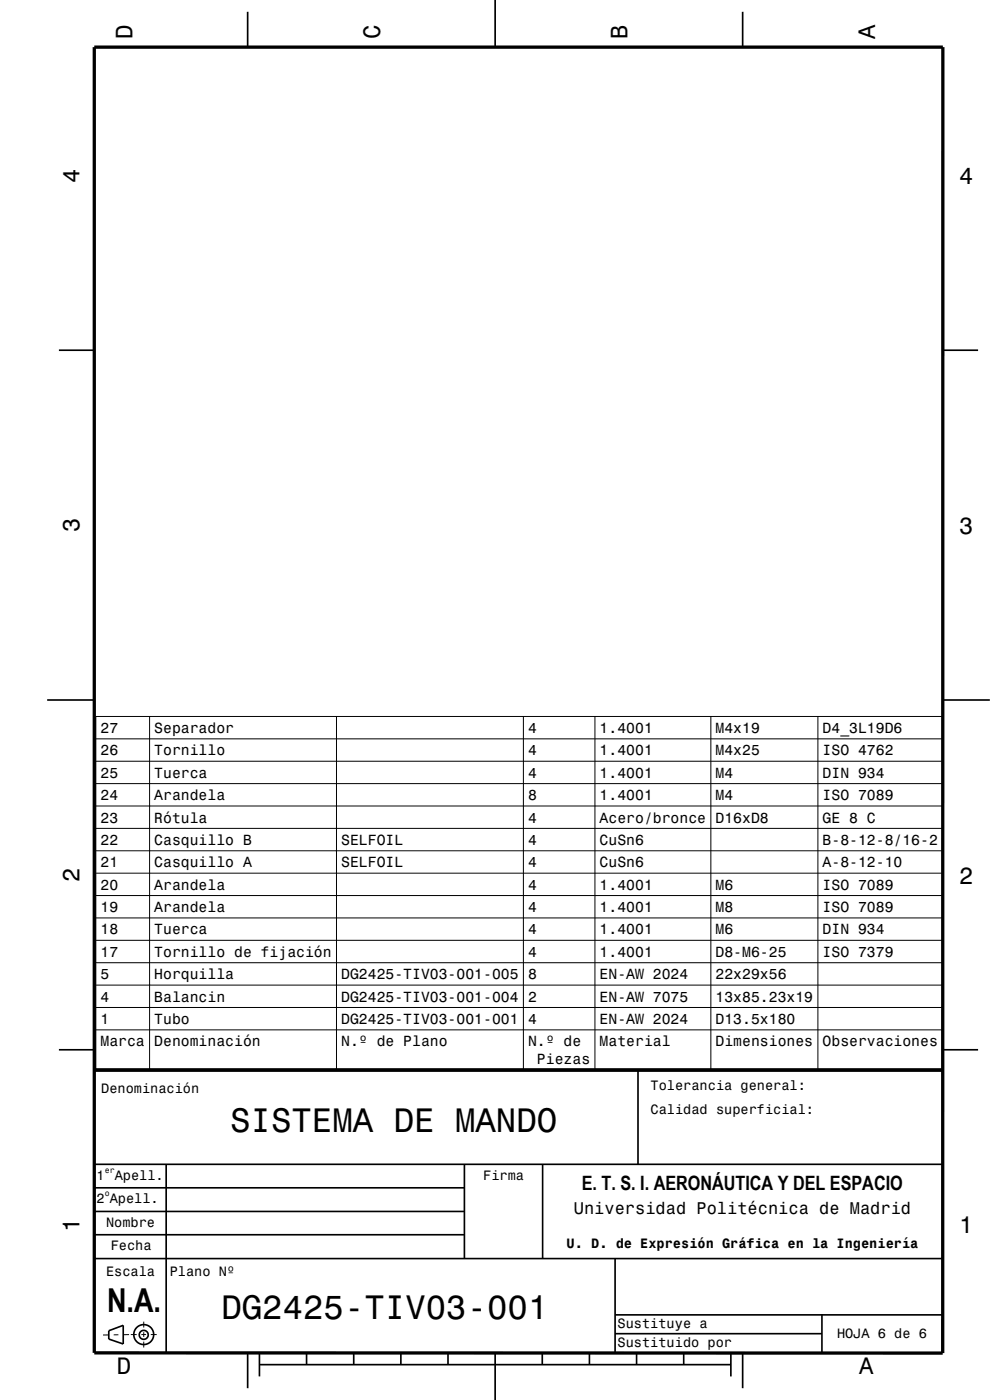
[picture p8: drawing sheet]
<svg xmlns="http://www.w3.org/2000/svg" width="210mm" height="297mm" viewBox="0 0 210 297" stroke-linecap="round" stroke-linejoin="round" font-family="sans-serif">
<g fill="none" stroke="#000" stroke-width=".21">
<path d="M20.3 152h179.7v75h-179.7zM20.3 156.7h179.7M31.7 152v75M71.4 152v75M111 152v75M126.2 152v75M150.8 152v75M173.5 152v75M20.3 161.5h179.7M20.3 166.2h179.7M20.3 171h179.7M20.3 175.7h179.7"/>
<path d="M20.3 180.5h179.7M20.3 185.2h179.7M20.3 190h179.7M20.3 194.7h179.7M20.3 199.5h179.7M20.3 204.2h179.7M20.3 209h179.7M20.3 213.7h179.7M20.3 218.5h179.7M23.1 283.2h-1.2M25.1 283.2h-1M27.4 283.1l-1.3 .1"/>
<path d="M27.7 283.1h1.3M30 283.1h1M30.5 280.4v1.2M30.5 282.6v1M30.5 284.6v1.3M32 283.1h1.2"/>
</g>
<path d="M20 10h180v277h-180zM19.9 227h180.1" fill="none" stroke="#000" stroke-width=".7" stroke-linecap="butt"/>
<g fill="none" stroke="#000" stroke-width=".35">
<path d="M52.5 2.5v7.5M105 0v10M157.5 2.5v7.5M12.5 74.3h7.5M200 74.3h7.5M10 148.5h10M200 148.5h10M12.5 222.7h7.5M135.3 227v20M200 222.7h7.5M19.9 247h180M19.9 257h78.7"/>
<path d="M19.9 252h78.6M35.2 247v40M98.5 247v20M115.1 247v20M19.9 267h180M19.9 261.9h78.7M130.5 267v20M130.5 278.9h69.4M174.4 278.9v8.1M23.1 282.3l3-1.1v3.9l-3-1zM52.5 287v7.5M55 289.5h100"/>
<path d="M55 287v5M65 287v2.5M75 287v2.5M85 287v2.5M95 287v2.5M105 287v10M115 287v2.5M125 287v2.5M130.5 282.9h43.9M135 287v2.5M145 287v2.5M155 287v5"/>
<path d="M157.5 287v7.5"/>
<circle cx="30.5" cy="283.2" r=".96"/>
<circle cx="30.5" cy="283.1" r="2.11"/>
</g>
<g font-size="7.2">
<text x="48.8" y="240.2">SISTEMA DE MANDO</text>
<text x="47" y="279.9">DG2425-TIV03-001</text>
</g>
<text font-size="7" x="22.7" y="278.4">N.A.</text>
<g font-size="5">
<text x="28.1" y="8.2" transform="rotate(-90 28.1 8.2)">D</text>
<text x="80.6" y="8.2" transform="rotate(-90 80.6 8.2)">C</text>
<text x="133.1" y="8.2" transform="rotate(-90 133.1 8.2)">B</text>
<text x="185.6" y="8.2" transform="rotate(-90 185.6 8.2)">A</text>
<text x="16.8" y="38.7" transform="rotate(-90 16.8 38.7)">4</text>
<text x="203.5" y="39">4</text>
<text x="16.8" y="112.9" transform="rotate(-90 16.8 112.9)">3</text>
<text x="203.5" y="113.2">3</text>
<text x="16.8" y="187.1" transform="rotate(-90 16.8 187.1)">2</text>
<text x="203.5" y="187.4">2</text>
<text x="16.8" y="261.3" transform="rotate(-90 16.8 261.3)">1</text>
<text x="203.5" y="261.6">1</text>
<text x="24.8" y="291.5">D</text>
<text x="182.3" y="291.5">A</text>
</g>
<text font-size="4.2" x="123.4" y="252.4">E. T. S. I. AERONÁUTICA Y DEL ESPACIO</text>
<text font-size="3.6" x="121.7" y="257.5">Universidad Politécnica de Madrid</text>
<g font-size="3.1">
<text x="21.3" y="155.5">27</text>
<text x="32.7" y="155.5">Separador</text>
<text x="112" y="155.5">4</text>
<text x="127.2" y="155.5">1.4001</text>
<text x="151.8" y="155.5">M4x19</text>
<text x="174.5" y="155.5">D4_3L19D6</text>
<text x="21.3" y="160.3">26</text>
<text x="32.7" y="160.3">Tornillo</text>
<text x="112" y="160.3">4</text>
<text x="127.2" y="160.3">1.4001</text>
<text x="151.8" y="160.3">M4x25</text>
<text x="174.5" y="160.3">ISO 4762</text>
<text x="21.3" y="165">25</text>
<text x="32.7" y="165">Tuerca</text>
<text x="112" y="165">4</text>
<text x="127.2" y="165">1.4001</text>
<text x="151.8" y="165">M4</text>
<text x="174.5" y="165">DIN 934</text>
<text x="21.3" y="169.7">24</text>
<text x="32.7" y="169.7">Arandela</text>
<text x="112" y="169.7">8</text>
<text x="127.2" y="169.7">1.4001</text>
<text x="151.8" y="169.7">M4</text>
<text x="174.5" y="169.7">ISO 7089</text>
<text x="21.3" y="174.5">23</text>
<text x="21.3" y="179.2">22</text>
<text x="32.7" y="174.5">Rótula</text>
<text x="32.7" y="179.2">Casquillo B</text>
<text x="72.4" y="179.2">SELFOIL</text>
<text x="112" y="174.5">4</text>
<text x="112" y="179.2">4</text>
<text x="127.2" y="174.5">Acero/bronce</text>
<text x="127.2" y="179.2">CuSn6</text>
<text x="151.8" y="174.5">D16xD8</text>
<text x="174.5" y="174.5">GE 8 C</text>
<text x="174.5" y="179.2">B-8-12-8/16-2</text>
<text x="21.3" y="184">21</text>
<text x="32.7" y="184">Casquillo A</text>
<text x="72.4" y="184">SELFOIL</text>
<text x="112" y="184">4</text>
<text x="127.2" y="184">CuSn6</text>
<text x="174.5" y="184">A-8-12-10</text>
<text x="21.3" y="188.7">20</text>
<text x="32.7" y="188.7">Arandela</text>
<text x="112" y="188.7">4</text>
<text x="127.2" y="188.7">1.4001</text>
<text x="151.8" y="188.7">M6</text>
<text x="174.5" y="188.7">ISO 7089</text>
<text x="21.3" y="193.5">19</text>
<text x="32.7" y="193.5">Arandela</text>
<text x="112" y="193.5">4</text>
<text x="127.2" y="193.5">1.4001</text>
<text x="151.8" y="193.5">M8</text>
<text x="174.5" y="193.5">ISO 7089</text>
<text x="21.3" y="198.2">18</text>
<text x="21.3" y="203">17</text>
<text x="32.7" y="198.2">Tuerca</text>
<text x="32.7" y="203">Tornillo de fijación</text>
<text x="112" y="198.2">4</text>
<text x="112" y="203">4</text>
<text x="127.2" y="198.2">1.4001</text>
<text x="127.2" y="203">1.4001</text>
<text x="151.8" y="198.2">M6</text>
<text x="151.8" y="203">D8-M6-25</text>
<text x="174.5" y="198.2">DIN 934</text>
<text x="174.5" y="203">ISO 7379</text>
<text x="21.3" y="207.7">5</text>
<text x="32.7" y="207.7">Horquilla</text>
<text x="72.4" y="207.7">DG2425-TIV03-001-005</text>
<text x="112" y="207.7">8</text>
<text x="127.2" y="207.7">EN-AW 2024</text>
<text x="151.8" y="207.7">22x29x56</text>
<text x="21.3" y="212.5">4</text>
<text x="32.7" y="212.5">Balancin</text>
<text x="72.4" y="212.5">DG2425-TIV03-001-004</text>
<text x="112" y="212.5">2</text>
<text x="127.2" y="212.5">EN-AW 7075</text>
<text x="151.8" y="212.5">13x85.23x19</text>
<text x="21.3" y="217.2">1</text>
<text x="21.3" y="222">Marca</text>
<text x="32.7" y="217.2">Tubo</text>
<text x="32.7" y="222">Denominación</text>
<text x="72.4" y="217.2">DG2425-TIV03-001-001</text>
<text x="72.4" y="222">N.º de Plano</text>
<text x="112" y="217.2">4</text>
<text x="112" y="222">N.º de</text>
<text x="127.2" y="217.2">EN-AW 2024</text>
<text x="127.2" y="222">Material</text>
<text x="151.8" y="217.2">D13.5x180</text>
<text x="151.8" y="222">Dimensiones</text>
<text x="174.5" y="222">Observaciones</text>
<text x="113.9" y="225.7">Piezas</text>
</g>
<g font-size="2.9">
<text x="21.5" y="231.8">Denominación</text>
<text x="138" y="231.3">Tolerancia general:</text>
<text x="138" y="236.3">Calidad superficial:</text>
<text x="20.5" y="250.3">1</text>
<text x="24.3" y="250.3">Apell.</text>
<text x="102.5" y="250.3">Firma</text>
<text x="20.5" y="255.3">2 Apell.</text>
<text x="22.5" y="260.3">Nombre</text>
<text x="23.5" y="265.3">Fecha</text>
<text x="120.2" y="264.8">U. D. de Expresión Gráfica en la Ingeniería</text>
<text x="22.5" y="270.8">Escala</text>
<text x="36" y="270.8">Plano Nº</text>
<text x="131" y="281.8">Sustituye a</text>
<text x="131" y="285.8">Sustituido por</text>
<text x="177.6" y="283.9">HOJA 6 de 6</text>
</g>
<g font-size="1.7">
<text x="22.2" y="248.8">er</text>
<text x="22.2" y="253.8">o</text>
</g>
</svg>
